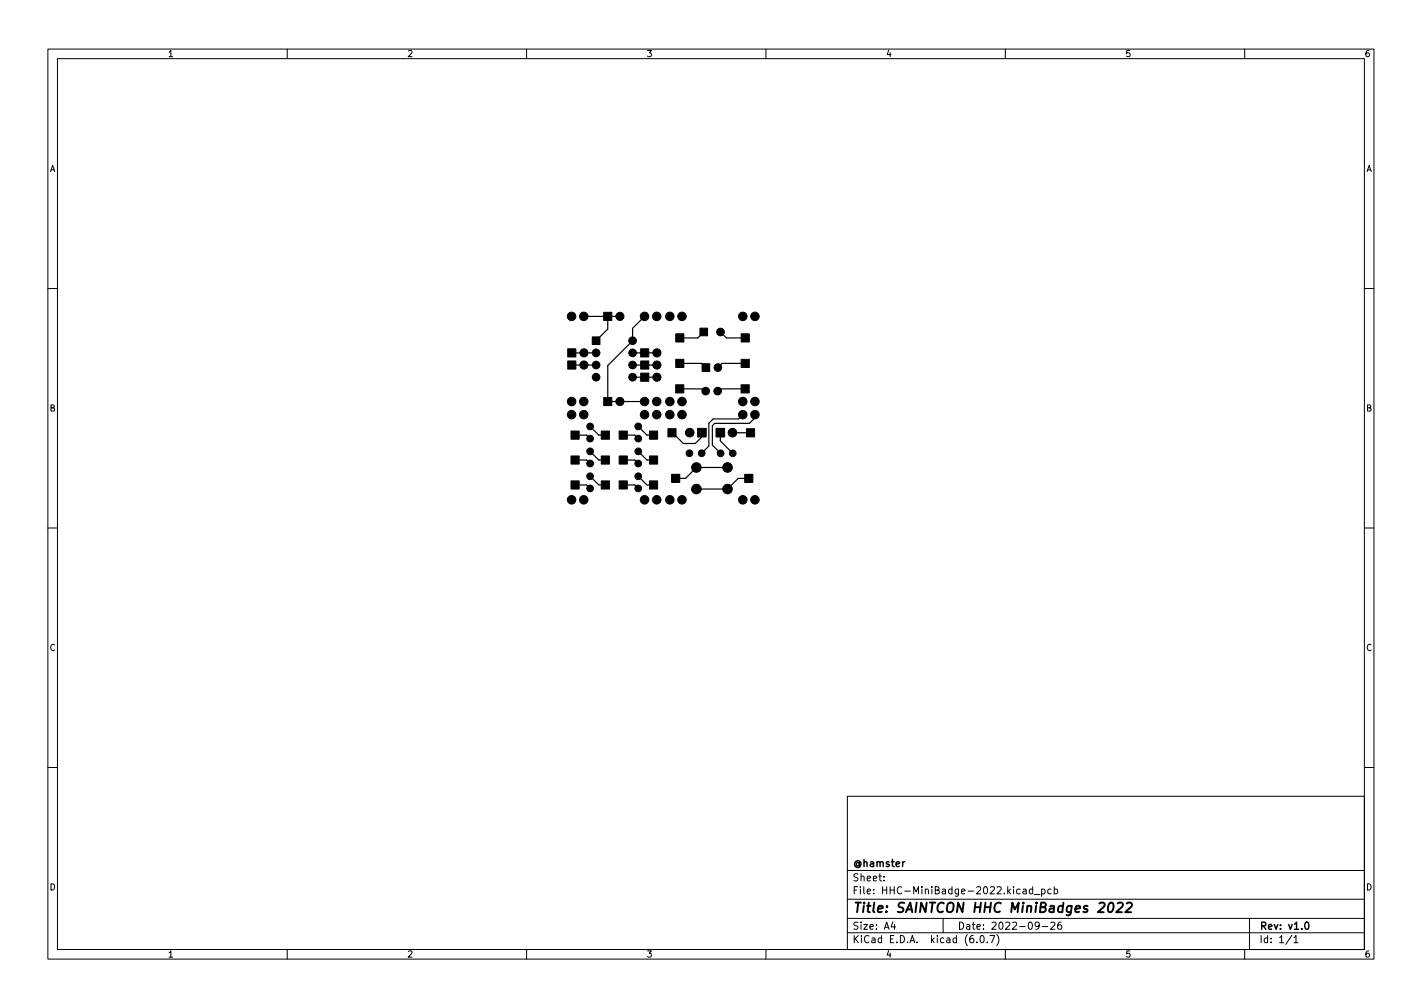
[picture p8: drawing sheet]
<svg xmlns="http://www.w3.org/2000/svg" width="297mm" height="210mm" viewBox="0 0 297 210" stroke-linecap="round" stroke-linejoin="round" font-family="sans-serif">
<g fill="none" stroke="#000" stroke-width=".21">
<path d="M10 10.2h277v190.1h-277zM12 12.2h273v186.1h-273zM60 10.2v2M110 10.2v2M160 10.2v2M210 10.2v2M260 10.2v2M10 60.2h2M285 60.2h2M10 110.2h2M285 110.2h2M10 160.2h2"/>
<path d="M177 166.3h108v32h-108zM285 160.2h2M60 198.3v2M110 198.3v2M160 198.3v2M177 194.8h108M177 191.8h108M177 187.8h108M177 181.8h108M184.6 183.8v.1M184.6 183v.1M186.5 192.5l-.4 1h1"/>
<path d="M186.9 193v1M197 191.8v3M204.1 196.7v.1M204.9 195.4l.2-.1a.8 .8 0 0 1 .5 .8 .8 .8 0 0 1-.5 .7 1 1 0 0 1-.2-1.4zM206.2 196.7v.1M206.8 195.3h1l-.7 1.5M208.2 195.1a1.72 1.72 0 0 1 0 2.3M210 198.3v2M213.7 185.7h.6l.1 .9M214.4 186l-.5 .1-.3 .2 .3 .3h.5M215.7 185.7l-.4-.1-.3 .3 .1 .7h.6M215.7 185.1v1.5"/>
<path d="M216.1 186.8h1.1M217.1 193.2l-.3 .3-.4-.1-.2-.2 .2-.6 .4-.1 .2 .2a.99 .99 0 0 1-.4 1.3h-.2M217.6 185.7l.4-.1 .3 .3-.2 .7h-.5M217.6 185.6v1.5M217.7 193.5h1.2M219.5 192.7l.6-.2 .3 .5-1 1h1M219.6 185.7l-.5-.1-.2 .3 .1 .7h.6M220.2 185.7l.4-.1 .3 .3-.1 .7h-.6M220.2 185.1v1.5M221.6 192.5l-.4 .1a1.01 1.01 0 0 0 0 1.4l.5-.1 .1-.5-.3-.3h-.3l-.3 .3M260 198.3v2M261 191.8v6.5"/>
<path d="M269.9 195.3l-1.3 1.9M270.3 195.8l.4-.5v1.5M270.3 196.8h.8"/>
</g>
<path d="M272.8 192.6l.1-.1a.8 .8 0 0 1 .5 .8 .8 .8 0 0 1-.5 .7 1 1 0 0 1-.1-1.4z" fill="none" stroke="#000" stroke-width=".3"/>
<path d="M231.7 188.7l.5-.2a1.19 1.19 0 0 1-.4 2l-.3-.2a1.69 1.69 0 0 1 .2-1.6zM233.5 188.7l.3-.2h.4l.3 .2v.3l-.1 .3-1.3 1.2h1.3M235.4 188.7l.3-.2h.4l.3 .2 .1 .3-.2 .3-1.3 1.2h1.3" fill="none" stroke="#000" stroke-width=".4"/>
<g fill="#000" stroke="#000" stroke-width=".21">
<path d="M118.6 75.4h1.7v1.7h-1.7zM118.6 72.8h1.7v1.7h-1.7zM123.7 70.3h1.6v1.6h-1.6zM126.1 65.2h1.7v1.7h-1.7zM133.8 75.4h1.7v1.7h-1.7zM133.8 72.8h1.7v1.7h-1.7zM133.8 77.9h1.7v1.7h-1.7zM141.2 75h1.7v1.7h-1.7zM141.2 69.7h1.7v1.7h-1.7zM146.2 68.5h1.6v1.6h-1.6zM146.7 75.9h1.6v1.6h-1.6zM154.8 75h1.7v1.7h-1.7z"/>
<path d="M154.8 69.7h1.7v1.7h-1.7zM119.3 95.2h1.7v1.7h-1.7zM119.3 90h1.7v1.7h-1.7zM125.6 95.2h1.7v1.7h-1.7zM125.6 90h1.7v1.7h-1.7zM126.1 83h1.7v1.7h-1.7zM129.3 90h1.7v1.7h-1.7zM129.3 95.2h1.7v1.7h-1.7zM135.7 90h1.7v1.7h-1.7zM135.7 95.2h1.7v1.7h-1.7zM139.5 89.5h1.7v1.7h-1.7zM141.1 80.3h1.7v1.7h-1.7z"/>
<path d="M145.7 89.4h1.8v1.8h-1.8zM149.6 89.4h1.8v1.8h-1.8zM154.8 80.3h1.7v1.7h-1.7zM155.9 89.5h1.7v1.7h-1.7zM119.3 100.4h1.7v1.7h-1.7zM125.6 100.4h1.7v1.7h-1.7zM129.3 100.4h1.7v1.7h-1.7zM135.7 100.4h1.7v1.7h-1.7zM140.3 99h1.7v1.7h-1.7zM155.6 99h1.7v1.7h-1.7z"/>
<circle cx="119.4" cy="66.1" r=".89"/>
<circle cx="121.9" cy="66.1" r=".89"/>
<circle cx="122" cy="76.2" r=".85"/>
<circle cx="122" cy="73.7" r=".85"/>
<circle cx="124.5" cy="73.7" r=".8"/>
<circle cx="124.5" cy="76.2" r=".8"/>
<circle cx="124.5" cy="78.8" r=".8"/>
<circle cx="129.5" cy="66.1" r=".85"/>
<circle cx="132.1" cy="71.1" r=".8"/>
<circle cx="132.1" cy="73.7" r=".8"/>
<circle cx="132.1" cy="78.8" r=".8"/>
<circle cx="132.1" cy="76.2" r=".8"/>
<circle cx="134.6" cy="66.1" r=".89"/>
<circle cx="137.2" cy="66.1" r=".89"/>
<circle cx="137.2" cy="73.7" r=".85"/>
<circle cx="137.2" cy="78.8" r=".85"/>
<circle cx="137.2" cy="76.2" r=".85"/>
<circle cx="139.9" cy="66.1" r=".89"/>
<circle cx="142.5" cy="66.1" r=".89"/>
<circle cx="150" cy="76.7" r=".8"/>
<circle cx="150.5" cy="69.3" r=".8"/>
<circle cx="155.2" cy="66.1" r=".89"/>
<circle cx="157.7" cy="66.1" r=".89"/>
<circle cx="119.4" cy="86.6" r=".89"/>
<circle cx="119.4" cy="83.8" r=".89"/>
<circle cx="121.9" cy="86.6" r=".89"/>
<circle cx="121.9" cy="83.8" r=".89"/>
<circle cx="123.3" cy="99.4" r=".7"/>
<circle cx="123.3" cy="94.2" r=".7"/>
<circle cx="123.3" cy="96.8" r=".7"/>
<circle cx="123.3" cy="89" r=".7"/>
<circle cx="123.3" cy="91.6" r=".7"/>
<circle cx="129.5" cy="83.8" r=".85"/>
<circle cx="133.3" cy="99.4" r=".7"/>
<circle cx="133.3" cy="96.8" r=".7"/>
<circle cx="133.3" cy="94.2" r=".7"/>
<circle cx="133.3" cy="89" r=".7"/>
<circle cx="133.3" cy="91.6" r=".7"/>
<circle cx="134.6" cy="86.6" r=".89"/>
<circle cx="134.6" cy="83.8" r=".89"/>
<circle cx="137.2" cy="86.6" r=".89"/>
<circle cx="137.2" cy="83.8" r=".89"/>
<circle cx="139.9" cy="86.6" r=".89"/>
<circle cx="139.9" cy="83.8" r=".89"/>
<circle cx="142.5" cy="86.6" r=".89"/>
<circle cx="142.5" cy="83.8" r=".89"/>
<circle cx="144" cy="94.6" r=".7"/>
<circle cx="144.1" cy="90.3" r=".9"/>
<circle cx="145.5" cy="97.6" r="1"/>
<circle cx="146.6" cy="94.6" r=".7"/>
<circle cx="147.4" cy="81.7" r=".8"/>
<circle cx="149.9" cy="81.7" r=".8"/>
<circle cx="150.5" cy="94.6" r=".7"/>
<circle cx="152" cy="97.6" r="1"/>
<circle cx="153" cy="90.3" r=".9"/>
<circle cx="153.1" cy="94.6" r=".7"/>
<circle cx="155.2" cy="86.6" r=".89"/>
<circle cx="155.2" cy="83.8" r=".89"/>
<circle cx="157.7" cy="86.6" r=".89"/>
<circle cx="157.7" cy="83.8" r=".89"/>
<circle cx="119.4" cy="104.4" r=".89"/>
<circle cx="121.9" cy="104.4" r=".89"/>
<circle cx="123.3" cy="102" r=".7"/>
<circle cx="133.3" cy="102" r=".7"/>
<circle cx="134.6" cy="104.4" r=".89"/>
<circle cx="137.2" cy="104.4" r=".89"/>
<circle cx="139.9" cy="104.4" r=".89"/>
<circle cx="142.5" cy="104.4" r=".89"/>
<circle cx="145.5" cy="102.1" r="1"/>
<circle cx="152" cy="102.1" r="1"/>
<circle cx="155.2" cy="104.4" r=".89"/>
<circle cx="157.7" cy="104.4" r=".89"/>
</g>
<g fill="none" stroke="#000" stroke-width=".25">
<path d="M119.4 76.2h5.1M119.4 73.7h5.1M127 66.1v2.6l-2.5 2.4M127 66.1h-.1M129.5 66.1h-7.6M132.1 76.2h5.1M132.1 73.7h5.1M132.1 78.8h5.1M134.6 66.1l-2.5 2.5v2.5l-5.1 5.2v7.5h7.6M142 75.9h4.6l.9 .8M147 69.3l-1.2 1.3h-3.8M150.5 69.3l1.2 1.3h4"/>
<path d="M155.7 75.9h-4.9l-.8 .8M120.1 96.1h2.4l.8 .7M120.1 90.9h2.4l.8 .7M123.3 99.4l1.8 1.9h1.4M123.3 94.2l1.8 1.9h1.4M123.3 89l1.8 1.9h1.4M129.5 83.8h.1M130.2 96.1h2.4l.7 .7M130.2 90.9h2.4l.7 .7M133.3 99.4l1.8 1.9h1.4M133.3 94.2l1.8 1.9h1.4M133.3 89l1.8 1.9h1.4"/>
<path d="M142 81.2h4.9l.5 .5M146.6 90.3v.9l-1.4 1.4h-2.5l-2.3-2.2M150.5 90.3v1.8l2.6 2.5M152 97.6h-6.5l-2.3 2.3h-2.1M153 90.3v.1M153 90.4h3.8M155.2 86.6l-.9 .9h-5.3l-.9 .9v4.7l-1.5 1.5M155.7 81.2h-5.3l-.5 .5M156.4 99.9h-2.2l-2.2 2.2h-6.5M157.7 86.6v.6l-1.2 1.2h-7.2l-.5 .5v4l1.7 1.7M120.1 101.3h2.4l.8 .7M130.2 101.3h2.4l.7 .7"/>
</g>
<text font-size="2.8" x="178" y="190.6">Title: SAINTCON HHC MiniBadges 2022</text>
<g font-size="2.1">
<text x="178" y="184">Sheet:</text>
<text x="178" y="181">@hamster</text>
<text x="178" y="186.7">File: HHC-MiniBadge-2022.kicad_pcb</text>
<text x="178" y="196.9">KiCad E.D.A. kicad (6.0.7)</text>
<text x="178" y="194.1">Size: A4</text>
<text x="200" y="194.1">Date: 2022-09-26</text>
<text x="263" y="194.1">Rev: v1.0</text>
<text x="263" y="196.9">Id: 1/1</text>
</g>
<g font-size="1.8">
<text x="35" y="11.9">1</text>
<text x="85" y="11.9">2</text>
<text x="135" y="11.9">3</text>
<text x="185" y="11.9">4</text>
<text x="235" y="11.9">5</text>
<text x="285" y="11.9">6</text>
<text x="10.3" y="35.9">A</text>
<text x="285.3" y="35.9">A</text>
<text x="10.3" y="85.9">B</text>
<text x="285.3" y="85.9">B</text>
<text x="10.3" y="135.9">C</text>
<text x="285.3" y="135.9">C</text>
<text x="10.3" y="185.9">D</text>
<text x="285.3" y="185.9">D</text>
<text x="35" y="199.9">1</text>
<text x="85" y="199.9">2</text>
<text x="135" y="199.9">3</text>
<text x="185" y="199.9">4</text>
<text x="235" y="199.9">5</text>
<text x="285" y="199.9">6</text>
</g>
</svg>
